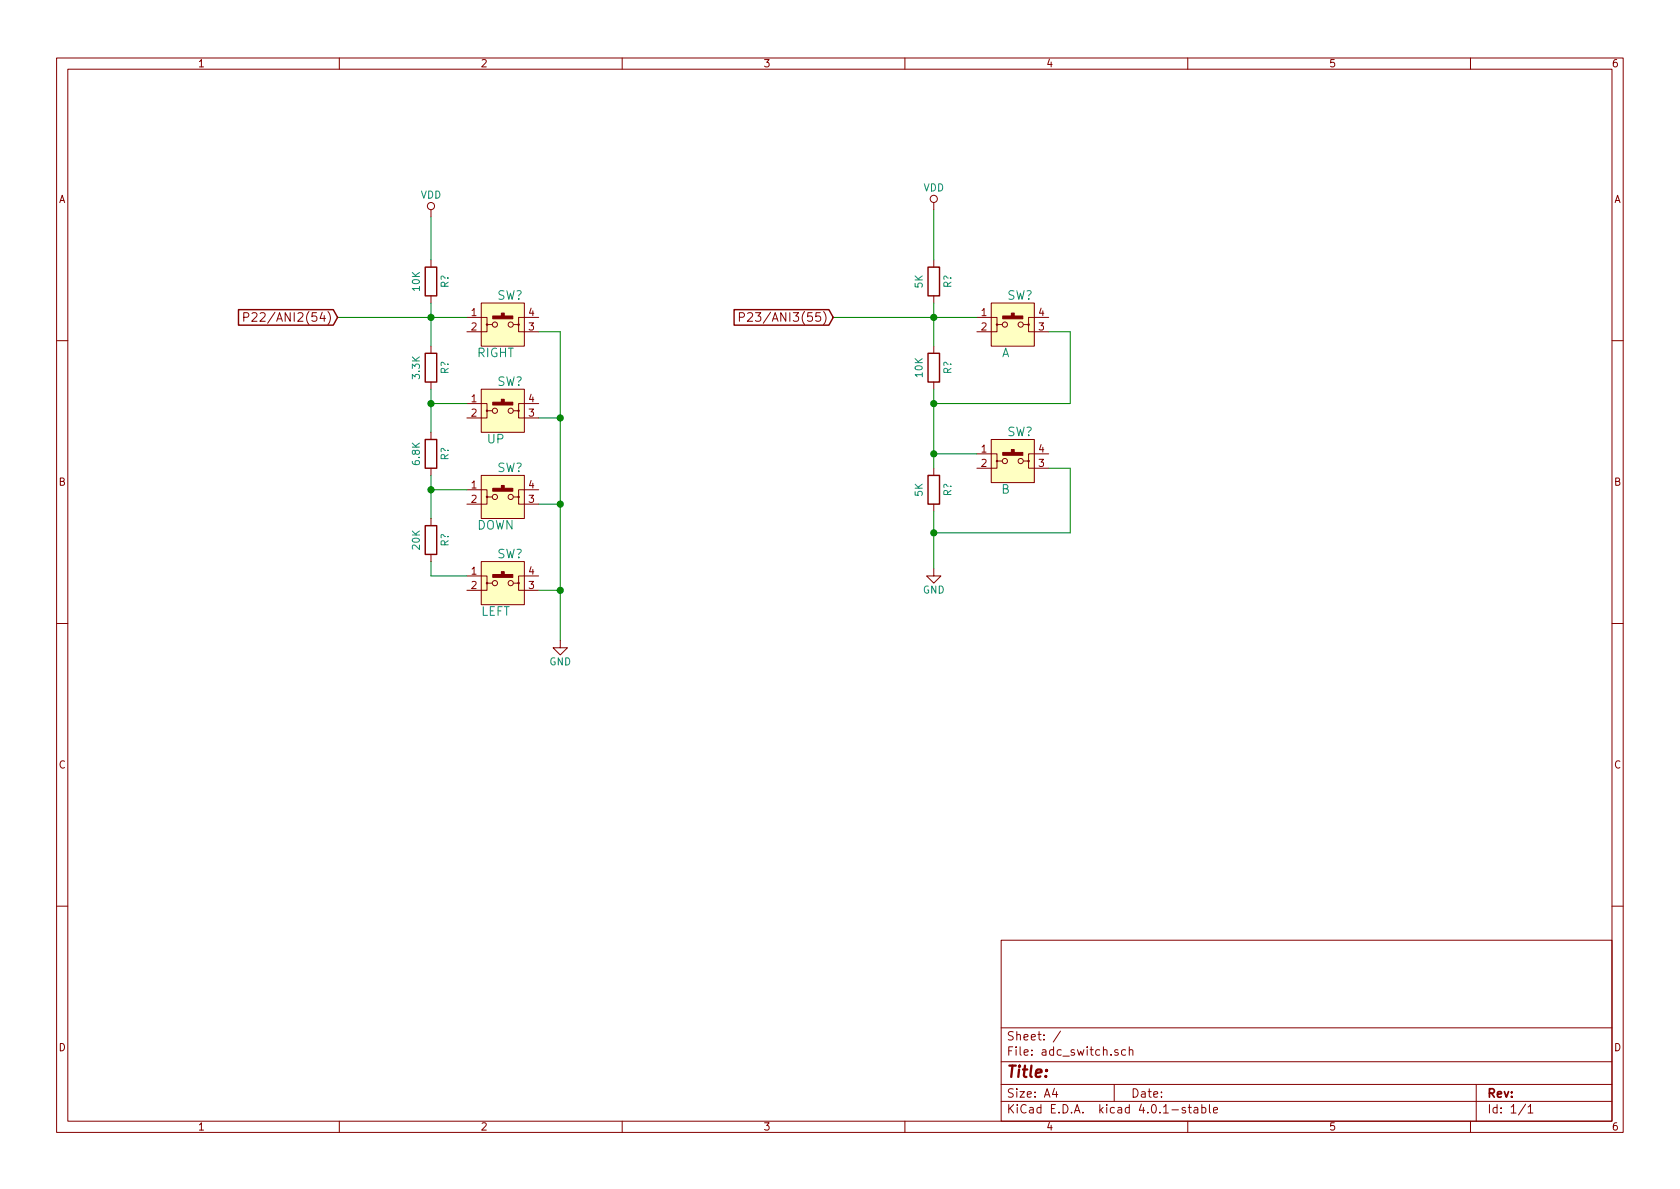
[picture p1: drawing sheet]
EESchema Schematic File Version 2
LIBS:power
LIBS:device
LIBS:transistors
LIBS:conn
LIBS:linear
LIBS:regul
LIBS:74xx
LIBS:cmos4000
LIBS:adc-dac
LIBS:memory
LIBS:xilinx
LIBS:microcontrollers
LIBS:dsp
LIBS:microchip
LIBS:analog_switches
LIBS:motorola
LIBS:texas
LIBS:intel
LIBS:audio
LIBS:interface
LIBS:digital-audio
LIBS:philips
LIBS:display
LIBS:cypress
LIBS:siliconi
LIBS:opto
LIBS:atmel
LIBS:contrib
LIBS:valves
LIBS:akizuki
LIBS:ftdi
LIBS:renesas
EELAYER 25 0
EELAYER END
$Descr A4 11693 8268
encoding utf-8
Sheet 1 1
Title ""
Date ""
Rev ""
Comp ""
Comment1 ""
Comment2 ""
Comment3 ""
Comment4 ""
$EndDescr
$Comp
L 2P-SW SW?
U 1 1
P 3500 2250
F 0 "SW?" H 3550 2450 60  0000 C CNN
F 1 "RIGHT" H 3450 2050 60  0000 C CNN
F 2 "" H 3505 2250 60  0000 C CNN
F 3 "" H 3505 2250 60  0000 C CNN
	1    3500 2250
	1    0    0    -1  
$EndComp
$Comp
L 2P-SW SW?
U 1 1
P 3500 2850
F 0 "SW?" H 3550 3050 60  0000 C CNN
F 1 "UP" H 3450 2650 60  0000 C CNN
F 2 "" H 3505 2850 60  0000 C CNN
F 3 "" H 3505 2850 60  0000 C CNN
	1    3500 2850
	1    0    0    -1  
$EndComp
$Comp
L 2P-SW SW?
U 1 1
P 3500 3450
F 0 "SW?" H 3550 3650 60  0000 C CNN
F 1 "DOWN" H 3450 3250 60  0000 C CNN
F 2 "" H 3505 3450 60  0000 C CNN
F 3 "" H 3505 3450 60  0000 C CNN
	1    3500 3450
	1    0    0    -1  
$EndComp
$Comp
L 2P-SW SW?
U 1 1
P 3500 4050
F 0 "SW?" H 3550 4250 60  0000 C CNN
F 1 "LEFT" H 3450 3850 60  0000 C CNN
F 2 "" H 3505 4050 60  0000 C CNN
F 3 "" H 3505 4050 60  0000 C CNN
	1    3500 4050
	1    0    0    -1  
$EndComp
$Comp
L 2P-SW SW?
U 1 1
P 7050 2250
F 0 "SW?" H 7100 2450 60  0000 C CNN
F 1 "A" H 7000 2050 60  0000 C CNN
F 2 "" H 7055 2250 60  0000 C CNN
F 3 "" H 7055 2250 60  0000 C CNN
	1    7050 2250
	1    0    0    -1  
$EndComp
$Comp
L 2P-SW SW?
U 1 1
P 7050 3200
F 0 "SW?" H 7100 3400 60  0000 C CNN
F 1 "B" H 7000 3000 60  0000 C CNN
F 2 "" H 7055 3200 60  0000 C CNN
F 3 "" H 7055 3200 60  0000 C CNN
	1    7050 3200
	1    0    0    -1  
$EndComp
$Comp
L R R?
U 1 1
P 3000 1950
F 0 "R?" V 3100 1950 50  0000 C CNN
F 1 "10K" V 2900 1950 50  0000 C CNN
F 2 "" V 2930 1950 50  0000 C CNN
F 3 "" H 3000 1950 50  0000 C CNN
	1    3000 1950
	1    0    0    -1  
$EndComp
$Comp
L R R?
U 1 1
P 3000 2550
F 0 "R?" V 3100 2550 50  0000 C CNN
F 1 "3.3K" V 2900 2550 50  0000 C CNN
F 2 "" V 2930 2550 50  0000 C CNN
F 3 "" H 3000 2550 50  0000 C CNN
	1    3000 2550
	1    0    0    -1  
$EndComp
$Comp
L R R?
U 1 1
P 3000 3150
F 0 "R?" V 3100 3150 50  0000 C CNN
F 1 "6.8K" V 2900 3150 50  0000 C CNN
F 2 "" V 2930 3150 50  0000 C CNN
F 3 "" H 3000 3150 50  0000 C CNN
	1    3000 3150
	1    0    0    -1  
$EndComp
$Comp
L R R?
U 1 1
P 3000 3750
F 0 "R?" V 3100 3750 50  0000 C CNN
F 1 "20K" V 2900 3750 50  0000 C CNN
F 2 "" V 2930 3750 50  0000 C CNN
F 3 "" H 3000 3750 50  0000 C CNN
	1    3000 3750
	1    0    0    -1  
$EndComp
$Comp
L R R?
U 1 1
P 6500 2550
F 0 "R?" V 6600 2550 50  0000 C CNN
F 1 "10K" V 6400 2550 50  0000 C CNN
F 2 "" V 6430 2550 50  0000 C CNN
F 3 "" H 6500 2550 50  0000 C CNN
	1    6500 2550
	1    0    0    -1  
$EndComp
Wire Wire Line
	3750 2300 3900 2300
Wire Wire Line
	3900 2300 3900 4450
Wire Wire Line
	3900 2900 3750 2900
Wire Wire Line
	3900 3500 3750 3500
Connection ~ 3900 2900
Wire Wire Line
	3900 4100 3750 4100
Connection ~ 3900 3500
Connection ~ 3900 4100
$Comp
L GND #PWR?
U 1 1
P 3900 4450
F 0 "#PWR?" H 3900 4200 50  0001 C CNN
F 1 "GND" H 3900 4300 50  0000 C CNN
F 2 "" H 3900 4450 50  0000 C CNN
F 3 "" H 3900 4450 50  0000 C CNN
	1    3900 4450
	1    0    0    -1  
$EndComp
Wire Wire Line
	2350 2200 3250 2200
Wire Wire Line
	3000 2100 3000 2400
Connection ~ 3000 2200
Wire Wire Line
	3250 2800 3000 2800
Wire Wire Line
	3000 2700 3000 3000
Connection ~ 3000 2800
Wire Wire Line
	3250 3400 3000 3400
Wire Wire Line
	3000 3300 3000 3600
Connection ~ 3000 3400
Wire Wire Line
	3250 4000 3000 4000
Wire Wire Line
	3000 4000 3000 3900
Wire Wire Line
	3000 1800 3000 1500
$Comp
L VDD #PWR?
U 1 1
P 3000 1500
F 0 "#PWR?" H 3000 1350 50  0001 C CNN
F 1 "VDD" H 3000 1650 50  0000 C CNN
F 2 "" H 3000 1500 50  0000 C CNN
F 3 "" H 3000 1500 50  0000 C CNN
	1    3000 1500
	1    0    0    -1  
$EndComp
Text GLabel 2350 2200 0    60   Input ~ 0
P22/ANI2(54)
$Comp
L R R?
U 1 1
P 6500 3400
F 0 "R?" V 6600 3400 50  0000 C CNN
F 1 "5K" V 6400 3400 50  0000 C CNN
F 2 "" V 6430 3400 50  0000 C CNN
F 3 "" H 6500 3400 50  0000 C CNN
	1    6500 3400
	1    0    0    -1  
$EndComp
$Comp
L R R?
U 1 1
P 6500 1950
F 0 "R?" V 6600 1950 50  0000 C CNN
F 1 "5K" V 6400 1950 50  0000 C CNN
F 2 "" V 6430 1950 50  0000 C CNN
F 3 "" H 6500 1950 50  0000 C CNN
	1    6500 1950
	1    0    0    -1  
$EndComp
Wire Wire Line
	5800 2200 6800 2200
Wire Wire Line
	6500 2100 6500 2400
Connection ~ 6500 2200
Wire Wire Line
	6500 1800 6500 1450
$Comp
L VDD #PWR?
U 1 1
P 6500 1450
F 0 "#PWR?" H 6500 1300 50  0001 C CNN
F 1 "VDD" H 6500 1600 50  0000 C CNN
F 2 "" H 6500 1450 50  0000 C CNN
F 3 "" H 6500 1450 50  0000 C CNN
	1    6500 1450
	1    0    0    -1  
$EndComp
Wire Wire Line
	6500 2700 6500 3250
Wire Wire Line
	6500 2800 7450 2800
Wire Wire Line
	7450 2800 7450 2300
Wire Wire Line
	7450 2300 7300 2300
Wire Wire Line
	6500 3150 6800 3150
Connection ~ 6500 2800
Connection ~ 6500 3150
Wire Wire Line
	6500 3550 6500 3950
Wire Wire Line
	6500 3700 7450 3700
Wire Wire Line
	7450 3700 7450 3250
Wire Wire Line
	7450 3250 7300 3250
Connection ~ 6500 3700
$Comp
L GND #PWR?
U 1 1
P 6500 3950
F 0 "#PWR?" H 6500 3700 50  0001 C CNN
F 1 "GND" H 6500 3800 50  0000 C CNN
F 2 "" H 6500 3950 50  0000 C CNN
F 3 "" H 6500 3950 50  0000 C CNN
	1    6500 3950
	1    0    0    -1  
$EndComp
Text GLabel 5800 2200 0    60   Input ~ 0
P23/ANI3(55)
$EndSCHEMATC
